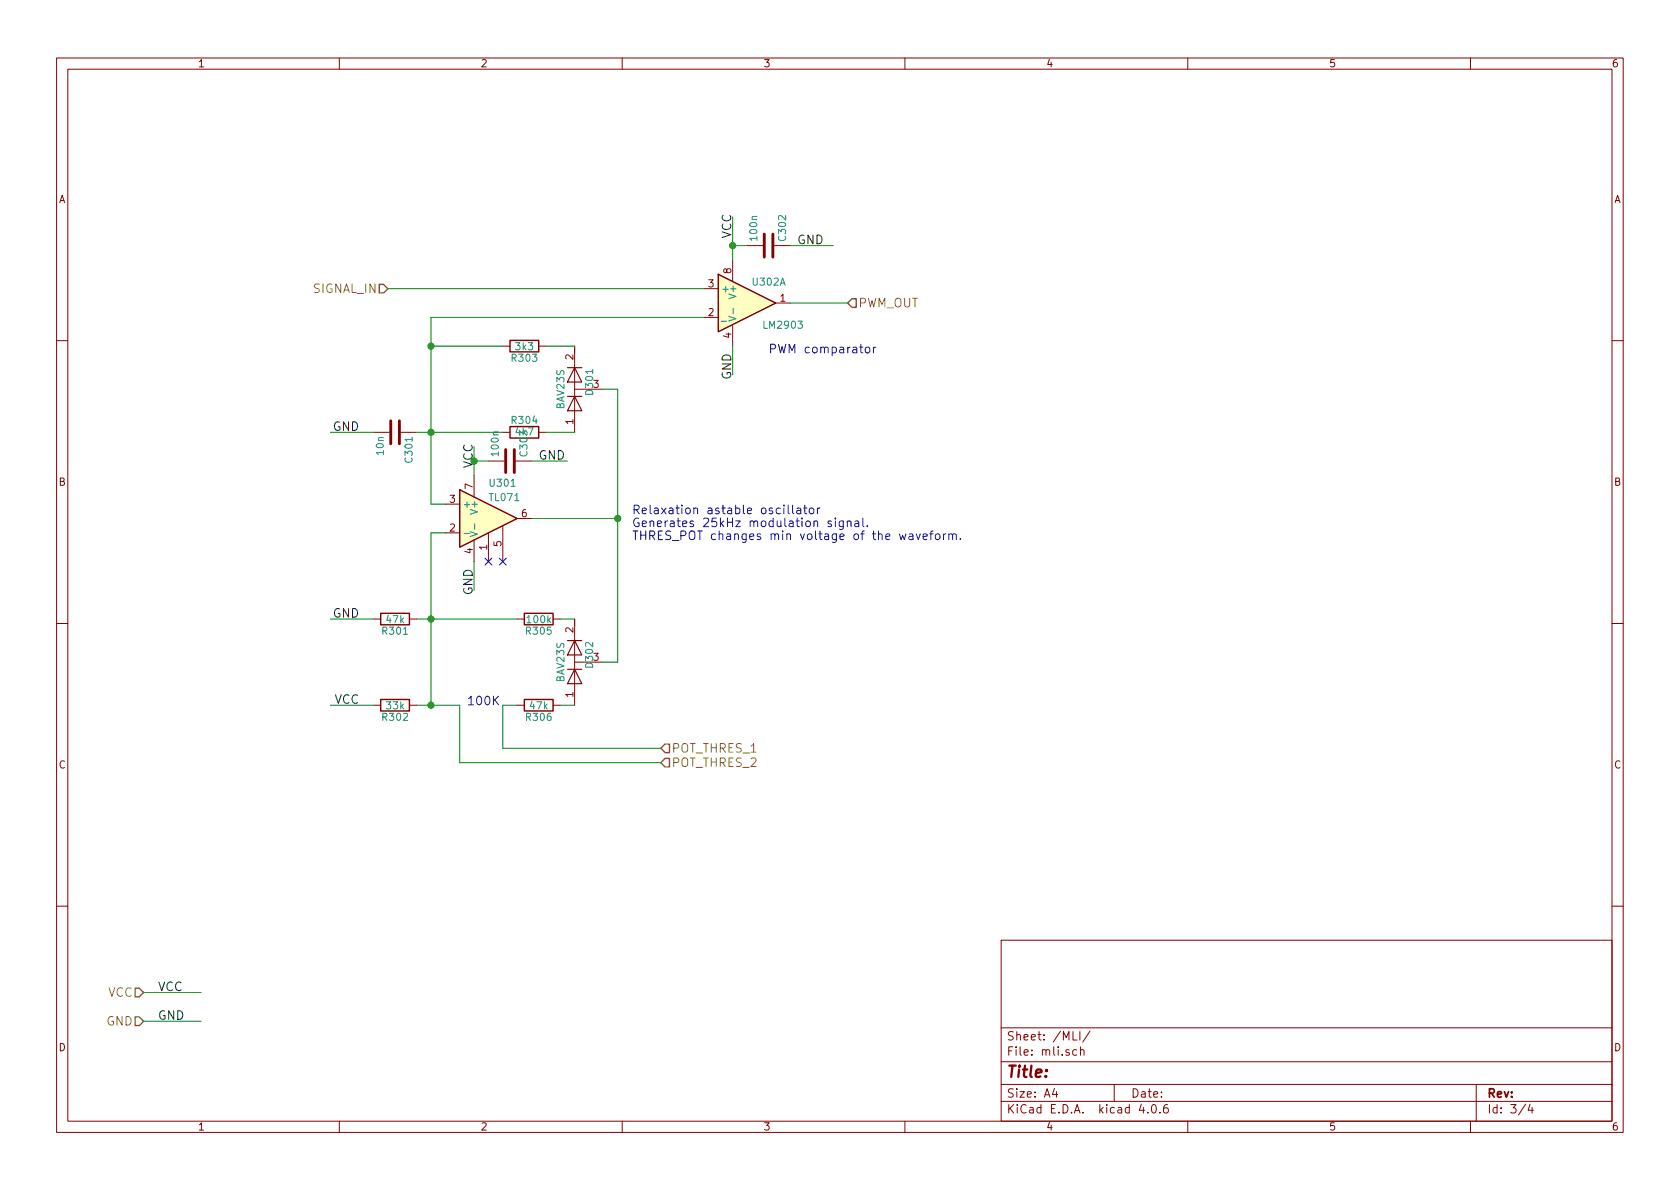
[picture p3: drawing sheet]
<svg xmlns="http://www.w3.org/2000/svg" width="297mm" height="210mm" viewBox="0 0 297 210" stroke-linecap="round" stroke-linejoin="round" font-family="sans-serif">
<g fill="none" stroke="#840000" stroke-width=".18">
<path d="M10 10.3h277v189.9h-277zM12 12.2h273v186.1h-273zM60 10.3v1.9M110 10.3v1.9M160 10.3v1.9M210 10.3v1.9M260 10.3v1.9M124.5 56.1h2.5M124.5 51h2.5M129.5 46v3.8M129.5 57.4v3.8M132.1 43.4h2.8"/>
<path d="M136.9 43.4h2.8M137.2 53.6h2.5M10 60.2h2M66 76.4h2.8M70.9 76.4h2.8M88.9 76.4h1.3M88.9 61.2h1.3M95.2 76.4h1.3M95.2 61.2h1.3M101.6 61.2v15.2M101.6 68.8h5.1M285 60.2h2"/>
<path d="M78.7 94.2h2.6M78.7 89.1h2.6M83.8 84.1v3.8M83.8 95.5v3.8M86.4 94.2v5.1M86.4 81.5h2.8M88.9 93v6.3M91.2 81.5h2.8M91.4 91.7h2.6M10 110.3h2M66 109.5h1.3M72.4 109.5h1.3"/>
<path d="M91.4 109.5h1.3M97.8 109.5h1.3M101.6 109.5v15.2M101.6 117.1h5.1M285 110.3h2M66 124.7h1.3M72.4 124.7h1.3M91.4 124.7h1.3M97.8 124.7h1.3M10 160.2h2M177 166.3h108v32h-108zM285 160.2h2"/>
<path d="M60 198.3v1.9M110 198.3v1.9M160 198.3v1.9M177 194.8h108M177 191.8h108M177 187.8h108M177 181.8h108M186.4 192.5l-.3 1h.9M186.8 193v1M189.7 182.4v1.5h.7M190.4 185.7l-.5-.1-.2 .3v.6l.2 .1 .5-.1M190.9 182.4v1.5"/>
<path d="M191 185.7l.2-.1 .4 .1 .1 .9M191 185.1v1.5M192.7 182.3l-1.3 2M197 191.8v3M201.8 195.2l-.4 1.1h1M202.9 196.7v.1M203.8 195.4l.1-.1a.81 .81 0 0 1 .6 .6 .81 .81 0 0 1-.3 .8l-.1 .1a.8 .8 0 0 1-.6-.6 .8 .8 0 0 1 .3-.8zM205.1 196.7v.1M206.4 195.3a.59 .59 0 0 0-.7 .7l.1 .7 .2 .1 .5-.1 .1-.5-.2-.2-.4-.1-.3 .3M210 198.3v1.9M260 198.3v1.9M261 191.8v6.5"/>
<path d="M269.7 195.2l-1.2 2M270.5 195.2l-.3 1.1h.9M270.9 195.8v1"/>
</g>
<g fill="#ffffc2" stroke="#ffffc2" stroke-width=".18">
<path d="M127 48.5l10.2 5.1-10.2 5.1z"/>
<path d="M81.3 86.6l10.1 5.1-10.1 5.1z"/>
</g>
<path d="M127 48.5l10.2 5.1-10.2 5.1zM90.2 60.2h5v2h-5zM90.2 75.4h5v2.1h-5zM81.3 86.6l10.1 5.1-10.1 5.1zM67.3 108.5h5.1v2h-5.1zM92.7 108.5h5.1v2h-5.1zM67.3 123.7h5.1v2h-5.1zM92.7 123.7h5.1v2h-5.1z" fill="none" stroke="#840000" stroke-width=".25"/>
<path d="M128.9 55.9l1.2 .5-1.2 .4M129.6 54.5v1M82.1 94.3h1M83.1 94l1.3 .5-1.3 .4M83.9 92.6v1" fill="none" stroke="#008484" stroke-width=".18"/>
<path d="M67.1 50.3h.7l.8 .7-.8 .8h-.7zM150.6 52.8h.8v1.6h-.8l-.7-.8zM116.8 134.9l.8-.8h.8v1.5h-.8zM117.6 131.6h.8v1.5h-.8l-.8-.8zM23.9 174.7h.7l.8 .8-.8 .8h-.7zM23.9 179.8h.7l.8 .8-.8 .8h-.7z" fill="none" stroke="#848400" stroke-width=".25"/>
<path d="M135.1 41.4v4.1M136.7 41.4v4.1M69.1 74.4v4.1M70.6 74.4v4.1M89.4 79.5v4.1M90.9 79.5v4.1" fill="none" stroke="#840000" stroke-width=".51"/>
<g fill="none" stroke="#008400" stroke-width=".18">
<path d="M129.5 38.3v7.7M68.6 51h55.9M124.5 56.1h-48.3v33h2.5M129.5 43.4h2.6M139.7 53.6h10.2M139.7 43.4h7.6M58.4 76.4h7.6M73.7 76.4h15.2M76.2 61.2h12.7M83.8 79v5.1M96.5 76.4h5.1M96.5 61.2h5.1"/>
<path d="M106.7 68.8h2.5v48.3h-2.5M129.5 61.2v5.1M78.7 94.2h-2.5v30.5M83.8 99.3v5.1M83.8 81.5h2.6M94 91.7h15.2M94 81.5h6.3M58.4 109.5h7.6M73.7 109.5h17.7M99.1 109.5h2.5M58.4 124.7h7.6M73.7 124.7h7.6v10.2h35.5"/>
<path d="M91.4 124.7h-2.5v7.6h27.9M99.1 124.7h2.5M25.4 175.5h10.2M25.4 180.6h10.2"/>
</g>
<g fill="#008400" stroke="#008400" stroke-width=".25">
<circle cx="76.2" cy="76.4" r=".51"/>
<circle cx="109.2" cy="91.7" r=".51"/>
<circle cx="76.2" cy="109.5" r=".51"/>
<circle cx="76.2" cy="124.7" r=".51"/>
<circle cx="76.2" cy="61.2" r=".51"/>
<circle cx="129.5" cy="43.4" r=".51"/>
</g>
<path d="M100.3 70.1h2.6M100.3 65h2.6M101.6 70.1l1.3 2.5h-2.6zM101.6 65l1.3 2.6h-2.6zM100.3 118.4h2.6M100.3 113.3h2.6M101.6 118.4l1.3 2.5h-2.6zM101.6 113.3l1.3 2.5h-2.6z" fill="none" stroke="#840000" stroke-width=".2"/>
<path d="M85.8 98.7l1.2 1.2M87 98.7l-1.2 1.2M88.3 98.7l1.2 1.2M89.5 98.7l-1.2 1.2" fill="none" stroke="#000084" stroke-width=".18"/>
<g fill="none" stroke="#0000c2" stroke-width=".18">
<path d="M153.1 61.5l.2-.1 .4 .1 .1 .6-.2 .2-.3 .1-.2-.2zM154.4 61.4v1M154.9 61.4l-.3 .1-.2 .2M139.3 89.3v1.3l.3 .3M140.1 89.3v1.3l.3 .3M140.9 89.9h.6l.1 1M141.6 90.2l-.5 .1a.3 .3 0 0 0-.3 .3 .3 .3 0 0 0 .3 .3l.5-.1M142.1 89.8h.6M142.3 89.3v1.3l.4 .3M143.2 90l.2-.2 .4 .2 .1 .6-.2 .2-.3 .1-.2-.2zM144.5 89.8v1.1M145 89.8l-.3 .1-.2 .2"/>
<path d="M147 92.2l-.4-.1-.2 .2 .1 .3 .5 .1v.4h-.6M147.7 91.6v.2M147.7 92.1v1M149.1 92.1v1.3l-.3 .2h-.4M149.1 92.2a.48 .48 0 0 0-.7 .1v.7a.48 .48 0 0 0 .7 .1M149.8 92.3l.1-.1a.36 .36 0 0 1 .6 .1v.8M149.8 92.1v1M151.2 92.2h.6v.9M151.8 92.5l-.5 .1a.3 .3 0 0 0-.2 .2 .3 .3 0 0 0 .2 .3h.5M152.6 91.6v1.3l.2 .2M153.3 93v.1M160.8 94.5h.5l.1 .9"/>
<path d="M161.4 94.8h-.5a.3 .3 0 0 0-.2 .3 .3 .3 0 0 0 .2 .3l.5-.1M162 94.4l.4 1 .3-1M163.2 94.9l.8-.1-.1-.3-.5-.1-.2 .2 .1 .7h.6M164.4 94.4h.6M165 93.9l-.3 .1-.1 .1v1.3M165.5 94.6l.2-.2 .4 .2 .1 .5-.2 .2-.3 .1-.2-.1zM166.8 94.4v1M167.3 94.4l-.3 .1-.2 .2M167.8 94.6v-.1a.36 .36 0 0 1 .6 .1v.8M167.8 94.4v1M168.4 94.6a.35 .35 0 0 1 .4-.2 .35 .35 0 0 1 .3 .2v.8M169.8 95.3v.1"/>
</g>
<text font-size="2.8" fill="#840000" x="178" y="190.5">Title:</text>
<g font-size="2.1">
<text x="129.3" y="42.2" transform="rotate(-90 129.3 42.2)">VCC</text>
<text x="141" y="43.2">GND</text>
<text x="129.3" y="67.2" transform="rotate(-90 129.3 67.2)">GND</text>
<text x="58.8" y="76.2">GND</text>
<text x="95.2" y="81.3">GND</text>
<text x="83.6" y="105.3" transform="rotate(-90 83.6 105.3)">GND</text>
<text x="58.8" y="109.2">GND</text>
<text x="59" y="124.5">VCC</text>
<text x="27.9" y="175.3">VCC</text>
<text x="27.9" y="180.3">GND</text>
</g>
<g font-size="2.1" fill="#848400">
<text x="55.3" y="51.8">SIGNAL_IN</text>
<text x="151.8" y="54.4">PWM_OUT</text>
<text x="118.8" y="133.1">POT_THRES_1</text>
<text x="118.8" y="135.6">POT_THRES_2</text>
<text x="19" y="176.3">VCC</text>
<text x="18.7" y="181.4">GND</text>
</g>
<g font-size="2.1" fill="#0000c2">
<text x="135.9" y="62.5">PWM comparator</text>
<text x="111.8" y="90.9">Relaxation astable oscillator</text>
<text x="111.8" y="93.2">Generates 25kHz modulation signal.</text>
<text x="111.8" y="95.5">THRES_POT changes min voltage of the waveform.</text>
<text x="82.5" y="124.7">100K</text>
</g>
<text font-size="2.1" fill="#008400" x="83.6" y="82.8" transform="rotate(-90 83.6 82.8)">VCC</text>
<g font-size="2.1" fill="#840000">
<text x="178" y="184">Sheet: /MLI/</text>
<text x="178" y="186.7">File: mli.sch</text>
<text x="178" y="196.9">KiCad E.D.A. kicad 4.0.6</text>
<text x="178" y="194.1">Size: A4</text>
<text x="200" y="194.1">Date:</text>
<text x="263" y="194.1">Rev:</text>
<text x="263" y="196.9">Id: 3/4</text>
</g>
<g font-size="1.8" fill="#840000">
<text x="35" y="11.9">1</text>
<text x="85" y="11.9">2</text>
<text x="135" y="11.9">3</text>
<text x="185" y="11.9">4</text>
<text x="235" y="11.9">5</text>
<text x="285" y="11.9">6</text>
<text x="10.4" y="35.9">A</text>
<text x="285.4" y="35.9">A</text>
<text x="125.2" y="50.8">3</text>
<text x="129.3" y="48.4" transform="rotate(-90 129.3 48.4)">8</text>
<text x="137.9" y="53.3">1</text>
<text x="125.2" y="55.9">2</text>
<text x="129.3" y="59.8" transform="rotate(-90 129.3 59.8)">4</text>
<text x="101.3" y="63.6" transform="rotate(-90 101.3 63.6)">2</text>
<text x="104.9" y="68.6">3</text>
<text x="101.3" y="75" transform="rotate(-90 101.3 75)">1</text>
<text x="10.4" y="85.9">B</text>
<text x="79.5" y="88.9">3</text>
<text x="83.6" y="86.5" transform="rotate(-90 83.6 86.5)">7</text>
<text x="285.4" y="85.9">B</text>
<text x="79.5" y="94">2</text>
<text x="92.2" y="91.4">6</text>
<text x="83.6" y="97.9" transform="rotate(-90 83.6 97.9)">4</text>
<text x="86.1" y="97.3" transform="rotate(-90 86.1 97.3)">1</text>
<text x="88.6" y="96.6" transform="rotate(-90 88.6 96.6)">5</text>
<text x="101.3" y="111.9" transform="rotate(-90 101.3 111.9)">2</text>
<text x="104.9" y="116.8">3</text>
<text x="101.3" y="123.3" transform="rotate(-90 101.3 123.3)">1</text>
<text x="10.4" y="135.9">C</text>
<text x="285.4" y="135.9">C</text>
<text x="10.4" y="185.9">D</text>
<text x="285.4" y="185.9">D</text>
<text x="35" y="199.9">1</text>
<text x="85" y="199.9">2</text>
<text x="135" y="199.9">3</text>
<text x="185" y="199.9">4</text>
<text x="235" y="199.9">5</text>
<text x="285" y="199.9">6</text>
</g>
<g font-size="1.8" fill="#008484">
<text x="133.9" y="42.4" transform="rotate(-90 133.9 42.4)">100n</text>
<text x="139" y="42.4" transform="rotate(-90 139 42.4)">C302</text>
<text x="127.5" y="51.7">+</text>
<text x="130.2" y="52.5" transform="rotate(-90 130.2 52.5)">V+</text>
<text x="133.1" y="50.5">U302A</text>
<text x="127.5" y="56.8">_</text>
<text x="135.2" y="58.1">LM2903</text>
<text x="90.6" y="64">R303</text>
<text x="91.2" y="61.9">3k3</text>
<text x="104.9" y="69.7" transform="rotate(-90 104.9 69.7)">D301</text>
<text x="90.6" y="74.9">R304</text>
<text x="91.2" y="77">4k7</text>
<text x="99.8" y="72.3" transform="rotate(-90 99.8 72.3)">BAV23S</text>
<text x="67.8" y="80.4" transform="rotate(-90 67.8 80.4)">10n</text>
<text x="72.9" y="81.7" transform="rotate(-90 72.9 81.7)">C301</text>
<text x="88.2" y="80.5" transform="rotate(-90 88.2 80.5)">100n</text>
<text x="93.2" y="80.5" transform="rotate(-90 93.2 80.5)">C303</text>
<text x="81.8" y="89.8">+</text>
<text x="86.6" y="88.6">TL071</text>
<text x="86.7" y="86">U301</text>
<text x="84.5" y="90.6" transform="rotate(-90 84.5 90.6)">V+</text>
<text x="67.7" y="112.2">R301</text>
<text x="68.4" y="110.2">47k</text>
<text x="93.1" y="112.2">R305</text>
<text x="93.3" y="110.2">100k</text>
<text x="104.9" y="117.9" transform="rotate(-90 104.9 117.9)">D302</text>
<text x="68.4" y="125.4">33k</text>
<text x="93.8" y="125.4">47k</text>
<text x="99.8" y="120.5" transform="rotate(-90 99.8 120.5)">BAV23S</text>
<text x="67.7" y="127.5">R302</text>
<text x="93.1" y="127.5">R306</text>
</g>
</svg>
